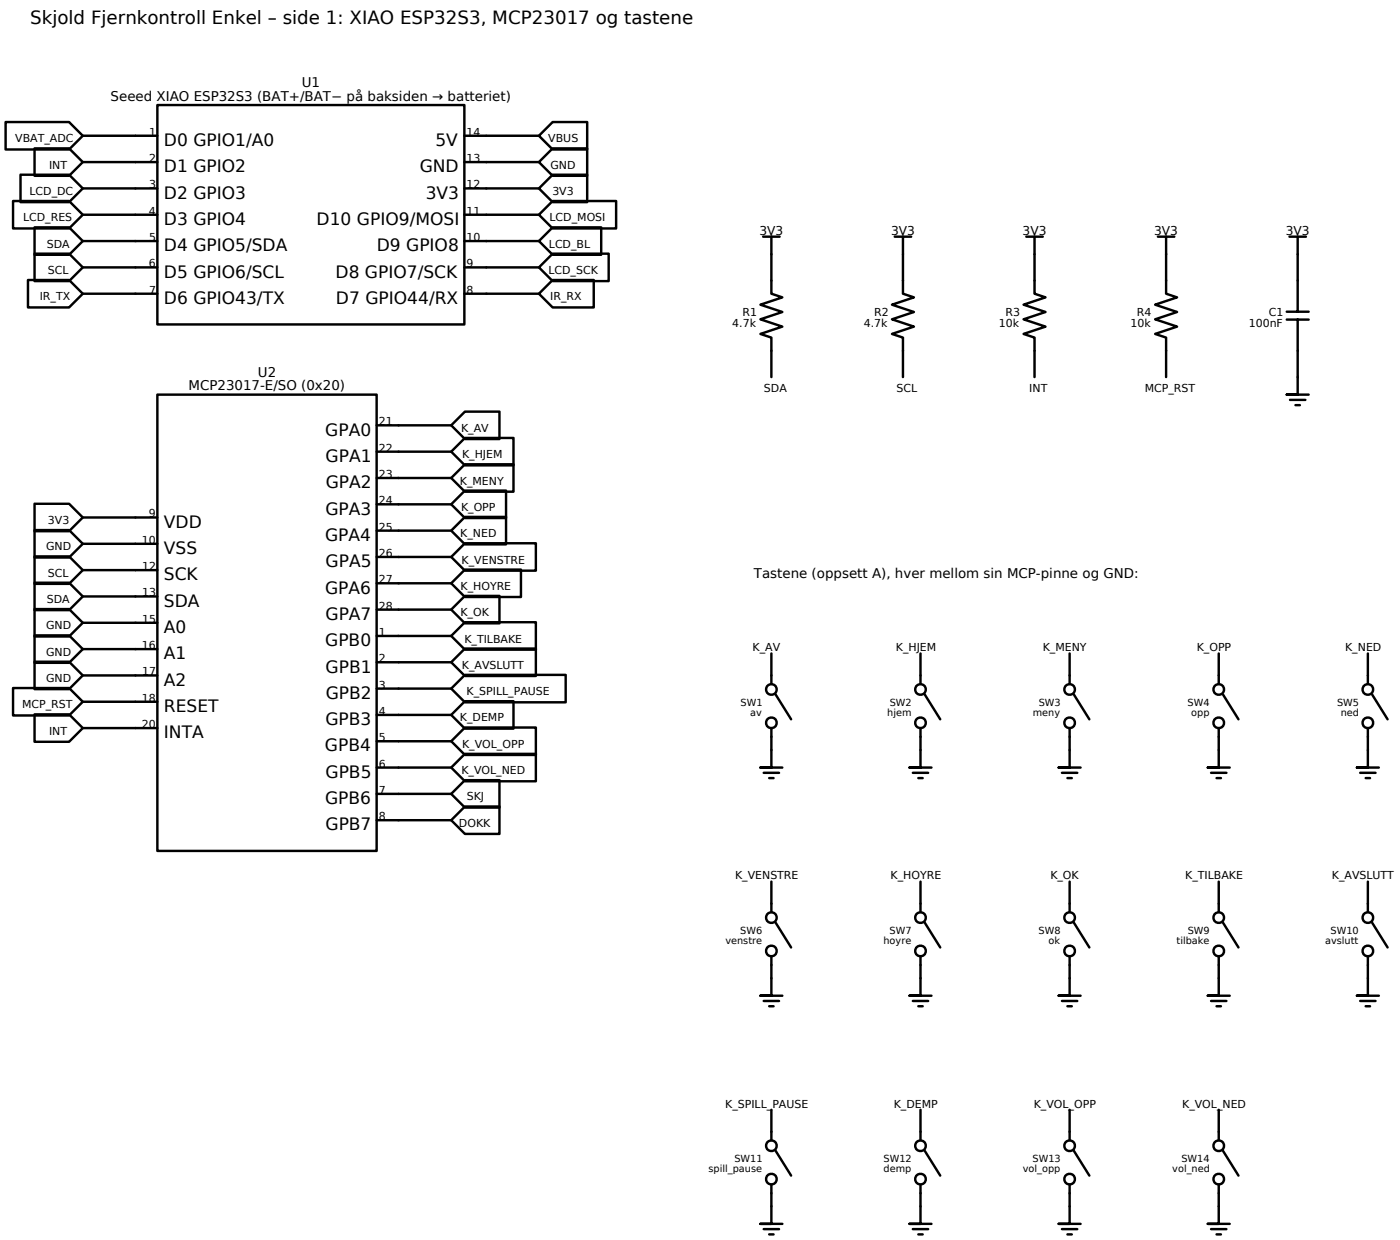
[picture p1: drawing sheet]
<svg xmlns="http://www.w3.org/2000/svg" width="405mm" height="359mm" viewBox="0 0 405 359" stroke-linecap="round" stroke-linejoin="round" font-family="sans-serif">
<g fill="none" stroke="#000" stroke-width=".71">
<path d="M1.6 35.3h18.4l4 4-4 4h-18.4zM24 39.3h21.6M45.6 30.4h88.9v63.5h-88.9zM134.5 39.3h21.6M160 35.3h10v8h-10l-3.9-4zM3.8 58.2h16.2l4 4-4 3.9h-16.2zM5.9 50.6h14.1l4 3.9-4 4h-14.1zM10 43h10l4 3.9-4 4h-10zM24 54.5h21.6M24 46.9h21.6M134.5 54.5h21.6M134.5 46.9h21.6"/>
<path d="M156.1 46.9l3.9-3.9h10v7.9h-10zM160 50.6h10v7.9h-10l-3.9-4zM160 58.2h18.4v7.9h-18.4l-3.9-3.9zM10 65.8h10l4 4-4 3.9h-10zM10 73.4h10l4 4-4 4h-10zM24 77.4h21.6M24 69.8h21.6M24 62.2h21.6M134.5 77.4h21.6M134.5 69.8h21.6M134.5 62.2h21.6M160 65.8h14.1v7.9h-14.1l-3.9-3.9z"/>
<path d="M160 73.4h16.2v8h-16.2l-3.9-4zM221 68.5h4.7M223.4 68.5v16.5l3.1 1.1-6.3 2.1 6.3 2.1-6.3 2.1 6.3 2.1-6.3 2.2 3.2 1v11.4M259.1 68.5h4.7M261.5 68.5v16.5l3.1 1.1-6.3 2.1 6.3 2.1-6.3 2.1 6.3 2.1-6.3 2.2 3.2 1v11.4M297.2 68.5h4.7M299.6 68.5v16.5l3.1 1.1-6.3 2.1 6.3 2.1-6.3 2.1 6.3 2.1-6.3 2.2 3.2 1v11.4M335.3 68.5h4.7M337.7 68.5v16.5l3.1 1.1-6.3 2.1 6.3 2.1-6.3 2.1 6.3 2.1-6.3 2.2 3.2 1v11.4M373.4 68.5h4.7M375.8 68.5v21.7M8.1 81.1h11.9l4 3.9-4 4h-11.9z"/>
<path d="M24 85h21.6M134.5 85h21.6M160 81.1h11.9v7.9h-11.9l-3.9-4zM372.6 90.2h6.3M372.6 92.5h6.3M375.8 92.5v21.7h-3.2h6.3M45.6 114.2h63.5v132.1h-63.5zM373.5 115.8h4.5M375.1 117.3h1.3M109.1 138.4h21.6M109.1 130.7h21.6M109.1 123.1h21.6"/>
<path d="M130.7 123.1l3.9-3.9h10v7.9h-10zM130.7 130.7l3.9-3.9h14.1v7.9h-14.1zM130.7 138.4l3.9-4h14.1v7.9h-14.1zM10 145.8h10l4 4-4 4h-10zM10 153.4h10l4 4-4 4h-10zM24 157.4h21.6M24 149.8h21.6M109.1 153.6h21.6M109.1 146h21.6M130.7 146l3.9-4h11.9v7.9h-11.9zM130.7 153.6l3.9-4h11.9v8h-11.9zM10 161.1h10l4 3.9-4 4h-10z"/>
<path d="M10 168.7h10l4 3.9-4 4h-10zM10 176.3h10l4 4-4 3.9h-10zM24 172.6h21.6M24 165h21.6M109.1 176.5h21.6M109.1 168.8h21.6M109.1 161.2h21.6M130.7 161.2l3.9-3.9h20.6v7.9h-20.6zM130.7 168.8l3.9-3.9h16.2v7.9h-16.2zM130.7 176.5l3.9-4h10v7.9h-10zM3.8 199.2h16.2l4 3.9-4 4h-16.2zM10 183.9h10l4 4-4 4h-10z"/>
<path d="M10 191.5h10l4 4-4 4h-10zM24 195.5h21.6M24 187.9h21.6M24 180.3h21.6M109.1 199.3h21.6M109.1 191.7h21.6M109.1 184.1h21.6M130.7 191.7l3.9-4h20.6v8h-20.6zM130.7 199.3l3.9-3.9h29.2v7.9h-29.2zM134.6 180.1h20.6v7.9h-20.6l-3.9-3.9zM223.4 189.2v8.8M266.5 189.2v8.8"/>
<path d="M309.7 189.2v8.8M352.9 189.2v8.8M396.1 189.2v8.8M10 206.8h10l4 3.9-4 4h-10zM24 210.7h21.6M24 203.1h21.6M109.1 214.6h21.6M109.1 206.9h21.6M130.7 206.9l3.9-3.9h14.1v7.9h-14.1zM130.7 214.6l3.9-4h20.6v7.9h-20.6zM223.4 210.7v11.5h-3.2h6.3M224.6 201.1l4.5 7.1"/>
<path d="M266.5 210.7v11.5h-3.1h6.3M267.8 201.1l4.5 7.1M309.7 210.7v11.5h-3.1h6.3M311 201.1l4.4 7.1M352.9 210.7v11.5h-3.2h6.4M354.2 201.1l4.4 7.1M396.1 210.7v11.5h-3.2h6.4M397.4 201.1l4.4 7.1M109.1 237.4h21.6M109.1 229.8h21.6M109.1 222.2h21.6M130.7 222.2l3.9-4h20.6v7.9h-20.6z"/>
<path d="M130.7 229.8l3.9-4h10v8h-10zM130.7 237.4l3.9-3.9h10v7.9h-10zM221.1 223.7h4.5M222.7 225.2h1.3M264.3 223.7h4.5M265.9 225.2h1.3M307.5 223.7h4.4M309.1 225.2h1.3M350.7 223.7h4.4M352.3 225.2h1.2M393.9 223.7h4.4M395.5 225.2h1.2"/>
<path d="M223.4 255.2v8.9M266.5 255.2v8.9M309.7 255.2v8.9M352.9 255.2v8.9M396.1 255.2v8.9M223.4 276.8v11.4h-3.2h6.3M224.6 267.1l4.5 7.1M266.5 276.8v11.4h-3.1h6.3M267.8 267.1l4.5 7.1M309.7 276.8v11.4h-3.1h6.3M311 267.1l4.4 7.1M352.9 276.8v11.4h-3.2h6.4"/>
<path d="M354.2 267.1l4.4 7.1M396.1 276.8v11.4h-3.2h6.4M397.4 267.1l4.4 7.1M221.1 289.7h4.5M222.7 291.3h1.3M264.3 289.7h4.5M265.9 291.3h1.3M307.5 289.7h4.4M309.1 291.3h1.3M350.7 289.7h4.4M352.3 291.3h1.2M393.9 289.7h4.4"/>
<path d="M395.5 291.3h1.2M223.4 321.2v8.9M224.6 333.2l4.5 7.1M266.5 321.2v8.9M267.8 333.2l4.5 7.1M309.7 321.2v8.9M311 333.2l4.4 7.1M352.9 321.2v8.9M354.2 333.2l4.4 7.1M221.1 355.8h4.5M222.7 357.3h1.3M223.4 342.8v11.5h-3.2h6.3"/>
<path d="M264.3 355.8h4.5M265.9 357.3h1.3M266.5 342.8v11.5h-3.1h6.3M307.5 355.8h4.4M309.1 357.3h1.3M309.7 342.8v11.5h-3.1h6.3M350.7 355.8h4.4M352.3 357.3h1.2M352.9 342.8v11.5h-3.2h6.4"/>
</g>
<g fill="#fff" stroke="#000" stroke-width=".71" stroke-linecap="butt">
<circle cx="223.4" cy="199.6" r="1.54"/>
<circle cx="223.4" cy="209.2" r="1.54"/>
<circle cx="266.5" cy="199.6" r="1.54"/>
<circle cx="266.5" cy="209.2" r="1.54"/>
<circle cx="309.7" cy="199.6" r="1.54"/>
<circle cx="309.7" cy="209.2" r="1.54"/>
<circle cx="352.9" cy="199.6" r="1.54"/>
<circle cx="352.9" cy="209.2" r="1.54"/>
<circle cx="396.1" cy="199.6" r="1.53"/>
<circle cx="396.1" cy="209.2" r="1.53"/>
<circle cx="223.4" cy="265.6" r="1.53"/>
<circle cx="223.4" cy="275.3" r="1.53"/>
<circle cx="266.5" cy="265.6" r="1.53"/>
<circle cx="266.5" cy="275.3" r="1.53"/>
<circle cx="309.7" cy="265.6" r="1.53"/>
<circle cx="309.7" cy="275.3" r="1.53"/>
<circle cx="352.9" cy="265.6" r="1.53"/>
<circle cx="352.9" cy="275.3" r="1.53"/>
<circle cx="396.1" cy="265.6" r="1.53"/>
<circle cx="396.1" cy="275.3" r="1.53"/>
<circle cx="223.4" cy="331.7" r="1.53"/>
<circle cx="223.4" cy="341.3" r="1.53"/>
<circle cx="266.5" cy="331.7" r="1.53"/>
<circle cx="266.5" cy="341.3" r="1.53"/>
<circle cx="309.7" cy="331.7" r="1.53"/>
<circle cx="309.7" cy="341.3" r="1.53"/>
<circle cx="352.9" cy="331.7" r="1.53"/>
<circle cx="352.9" cy="341.3" r="1.53"/>
</g>
<text font-size="5.3" x="8.7" y="6.9">Skjold Fjernkontroll Enkel – side 1: XIAO ESP32S3, MCP23017 og tastene</text>
<g font-size="4.9">
<text x="47.5" y="42.3">D0 GPIO1/A0</text>
<text x="126.1" y="42.3">5V</text>
<text x="47.5" y="49.9">D1 GPIO2</text>
<text x="121.5" y="49.9">GND</text>
<text x="47.5" y="57.5">D2 GPIO3</text>
<text x="123.3" y="57.5">3V3</text>
<text x="47.5" y="65.1">D3 GPIO4</text>
<text x="91.7" y="65.1">D10 GPIO9/MOSI</text>
<text x="47.5" y="72.7">D4 GPIO5/SDA</text>
<text x="109.1" y="72.7">D9 GPIO8</text>
<text x="47.5" y="80.4">D5 GPIO6/SCL</text>
<text x="97.2" y="80.4">D8 GPIO7/SCK</text>
<text x="47.5" y="88">D6 GPIO43/TX</text>
<text x="97.3" y="88">D7 GPIO44/RX</text>
<text x="94.2" y="126.1">GPA0</text>
<text x="94.3" y="133.7">GPA1</text>
<text x="94.3" y="141.3">GPA2</text>
<text x="94.2" y="148.9">GPA3</text>
<text x="47.5" y="152.8">VDD</text>
<text x="47.5" y="160.4">VSS</text>
<text x="94.1" y="156.6">GPA4</text>
<text x="47.5" y="168">SCK</text>
<text x="94.3" y="164.2">GPA5</text>
<text x="94.1" y="171.8">GPA6</text>
<text x="47.5" y="175.6">SDA</text>
<text x="94.3" y="179.4">GPA7</text>
<text x="47.5" y="183.2">A0</text>
<text x="47.5" y="190.9">A1</text>
<text x="94.2" y="187">GPB0</text>
<text x="94.3" y="194.7">GPB1</text>
<text x="47.5" y="198.5">A2</text>
<text x="94.3" y="202.3">GPB2</text>
<text x="47.5" y="206.1">RESET</text>
<text x="94.2" y="209.9">GPB3</text>
<text x="47.5" y="213.7">INTA</text>
<text x="94.1" y="217.5">GPB4</text>
<text x="94.3" y="225.1">GPB5</text>
<text x="94.1" y="232.8">GPB6</text>
<text x="94.2" y="240.4">GPB7</text>
</g>
<g font-size="3.9">
<text x="32" y="29.1">Seeed XIAO ESP32S3 (BAT+/BAT− på baksiden → batteriet)</text>
<text x="87.4" y="25.3">U1</text>
<text x="54.6" y="113">MCP23017-E/SO (0x20)</text>
<text x="74.7" y="109.1">U2</text>
<text x="218.3" y="167.4">Tastene (oppsett A), hver mellom sin MCP-pinne og GND:</text>
</g>
<g font-size="3.5">
<text x="219.9" y="67.9">3V3</text>
<text x="258" y="67.9">3V3</text>
<text x="296.1" y="67.9">3V3</text>
<text x="334.2" y="67.9">3V3</text>
<text x="372.3" y="67.9">3V3</text>
</g>
<g font-size="3.2">
<text x="4.4" y="41.2">VBAT_ADC</text>
<text x="43.2" y="39.3">1</text>
<text x="135.1" y="39.3">14</text>
<text x="158.8" y="41.2">VBUS</text>
<text x="43.2" y="46.9">2</text>
<text x="135.1" y="46.9">13</text>
<text x="14.2" y="48.8">INT</text>
<text x="159.4" y="48.8">GND</text>
<text x="8.5" y="56.4">LCD_DC</text>
<text x="43.2" y="54.5">3</text>
<text x="135.1" y="54.5">12</text>
<text x="159.9" y="56.4">3V3</text>
<text x="6.7" y="64.1">LCD_RES</text>
<text x="43.1" y="62.2">4</text>
<text x="135.1" y="62.2">11</text>
<text x="159.1" y="64.1">LCD_MOSI</text>
<text x="13.6" y="71.7">SDA</text>
<text x="43.2" y="69.8">5</text>
<text x="135.1" y="69.8">10</text>
<text x="158.9" y="71.7">LCD_BL</text>
<text x="43.1" y="77.4">6</text>
<text x="135.1" y="77.4">9</text>
<text x="13.9" y="79.3">SCL</text>
<text x="158.8" y="79.3">LCD_SCK</text>
<text x="11.5" y="86.9">IR_TX</text>
<text x="43.2" y="85">7</text>
<text x="135.1" y="85">8</text>
<text x="159.3" y="86.9">IR_RX</text>
<text x="212" y="94.5">4.7k</text>
<text x="215" y="91.4">R1</text>
<text x="250.1" y="94.5">4.7k</text>
<text x="253.1" y="91.4">R2</text>
<text x="289.3" y="94.5">10k</text>
<text x="291.1" y="91.4">R3</text>
<text x="327.4" y="94.5">10k</text>
<text x="329.2" y="91.4">R4</text>
<text x="361.6" y="94.5">100nF</text>
<text x="367.4" y="91.4">C1</text>
<text x="221.2" y="113.6">SDA</text>
<text x="259.6" y="113.6">SCL</text>
<text x="298" y="113.6">INT</text>
<text x="331.5" y="113.6">MCP_RST</text>
<text x="109.7" y="123.1">21</text>
<text x="133.5" y="125">K_AV</text>
<text x="109.7" y="130.7">22</text>
<text x="133.8" y="132.6">K_HJEM</text>
<text x="109.7" y="138.4">23</text>
<text x="133.1" y="140.3">K_MENY</text>
<text x="43.1" y="149.8">9</text>
<text x="109.7" y="146">24</text>
<text x="133.5" y="147.9">K_OPP</text>
<text x="13.9" y="151.7">3V3</text>
<text x="109.7" y="153.6">25</text>
<text x="133.3" y="155.5">K_NED</text>
<text x="13.4" y="159.3">GND</text>
<text x="41.1" y="157.4">10</text>
<text x="109.7" y="161.2">26</text>
<text x="13.9" y="166.9">SCL</text>
<text x="41.2" y="165">12</text>
<text x="133.7" y="163.1">K_VENSTRE</text>
<text x="41.1" y="172.6">13</text>
<text x="109.7" y="168.8">27</text>
<text x="133.3" y="170.7">K_HOYRE</text>
<text x="13.6" y="174.6">SDA</text>
<text x="109.7" y="176.5">28</text>
<text x="133.3" y="178.4">K_OK</text>
<text x="13.4" y="182.2">GND</text>
<text x="41.2" y="180.3">15</text>
<text x="109.7" y="184.1">1</text>
<text x="134.5" y="186">K_TILBAKE</text>
<text x="13.4" y="189.8">GND</text>
<text x="41.1" y="187.9">16</text>
<text x="109.7" y="191.7">2</text>
<text x="217.9" y="188.5">K_AV</text>
<text x="259.4" y="188.5">K_HJEM</text>
<text x="301.9" y="188.5">K_MENY</text>
<text x="346.5" y="188.5">K_OPP</text>
<text x="389.5" y="188.5">K_NED</text>
<text x="13.4" y="197.4">GND</text>
<text x="41.2" y="195.5">17</text>
<text x="133.7" y="193.6">K_AVSLUTT</text>
<text x="41.1" y="203.1">18</text>
<text x="109.7" y="199.3">3</text>
<text x="135.1" y="201.2">K_SPILL_PAUSE</text>
<text x="6.4" y="205">MCP_RST</text>
<text x="109.7" y="206.9">4</text>
<text x="133.2" y="208.8">K_DEMP</text>
<text x="14.2" y="212.7">INT</text>
<text x="41.1" y="210.7">20</text>
<text x="109.7" y="214.6">5</text>
<text x="133.8" y="216.5">K_VOL_OPP</text>
<text x="109.7" y="222.2">6</text>
<text x="133.6" y="224.1">K_VOL_NED</text>
<text x="109.7" y="229.8">7</text>
<text x="135.2" y="231.7">SKJ</text>
<text x="109.7" y="237.4">8</text>
<text x="132.9" y="239.3">DOKK</text>
<text x="212.8" y="254.6">K_VENSTRE</text>
<text x="257.9" y="254.6">K_HOYRE</text>
<text x="304.1" y="254.6">K_OK</text>
<text x="343.2" y="254.6">K_TILBAKE</text>
<text x="385.7" y="254.6">K_AVSLUTT</text>
<text x="210" y="320.6">K_SPILL_PAUSE</text>
<text x="258.8" y="320.6">K_DEMP</text>
<text x="299.3" y="320.6">K_VOL_OPP</text>
<text x="342.3" y="320.6">K_VOL_NED</text>
</g>
<g font-size="2.8">
<text x="214.5" y="204.4">SW1</text>
<text x="217.3" y="207.2">av</text>
<text x="256.9" y="207.2">hjem</text>
<text x="257.7" y="204.4">SW2</text>
<text x="299.1" y="207.2">meny</text>
<text x="300.8" y="204.4">SW3</text>
<text x="343.9" y="204.4">SW4</text>
<text x="345" y="207.2">opp</text>
<text x="387.2" y="204.4">SW5</text>
<text x="388.2" y="207.2">ned</text>
<text x="210.1" y="273.3">venstre</text>
<text x="214.4" y="270.4">SW6</text>
<text x="255.8" y="273.3">hoyre</text>
<text x="257.6" y="270.4">SW7</text>
<text x="300.7" y="270.4">SW8</text>
<text x="303.6" y="273.3">ok</text>
<text x="340.7" y="273.3">tilbake</text>
<text x="343.9" y="270.4">SW9</text>
<text x="383.7" y="273.3">avslutt</text>
<text x="385.3" y="270.4">SW10</text>
<text x="205.2" y="339.3">spill_pause</text>
<text x="212.7" y="336.5">SW11</text>
<text x="255.8" y="339.3">demp</text>
<text x="255.9" y="336.5">SW12</text>
<text x="296.2" y="339.3">vol_opp</text>
<text x="299" y="336.5">SW13</text>
<text x="339.5" y="339.3">vol_ned</text>
<text x="342.1" y="336.5">SW14</text>
</g>
</svg>
